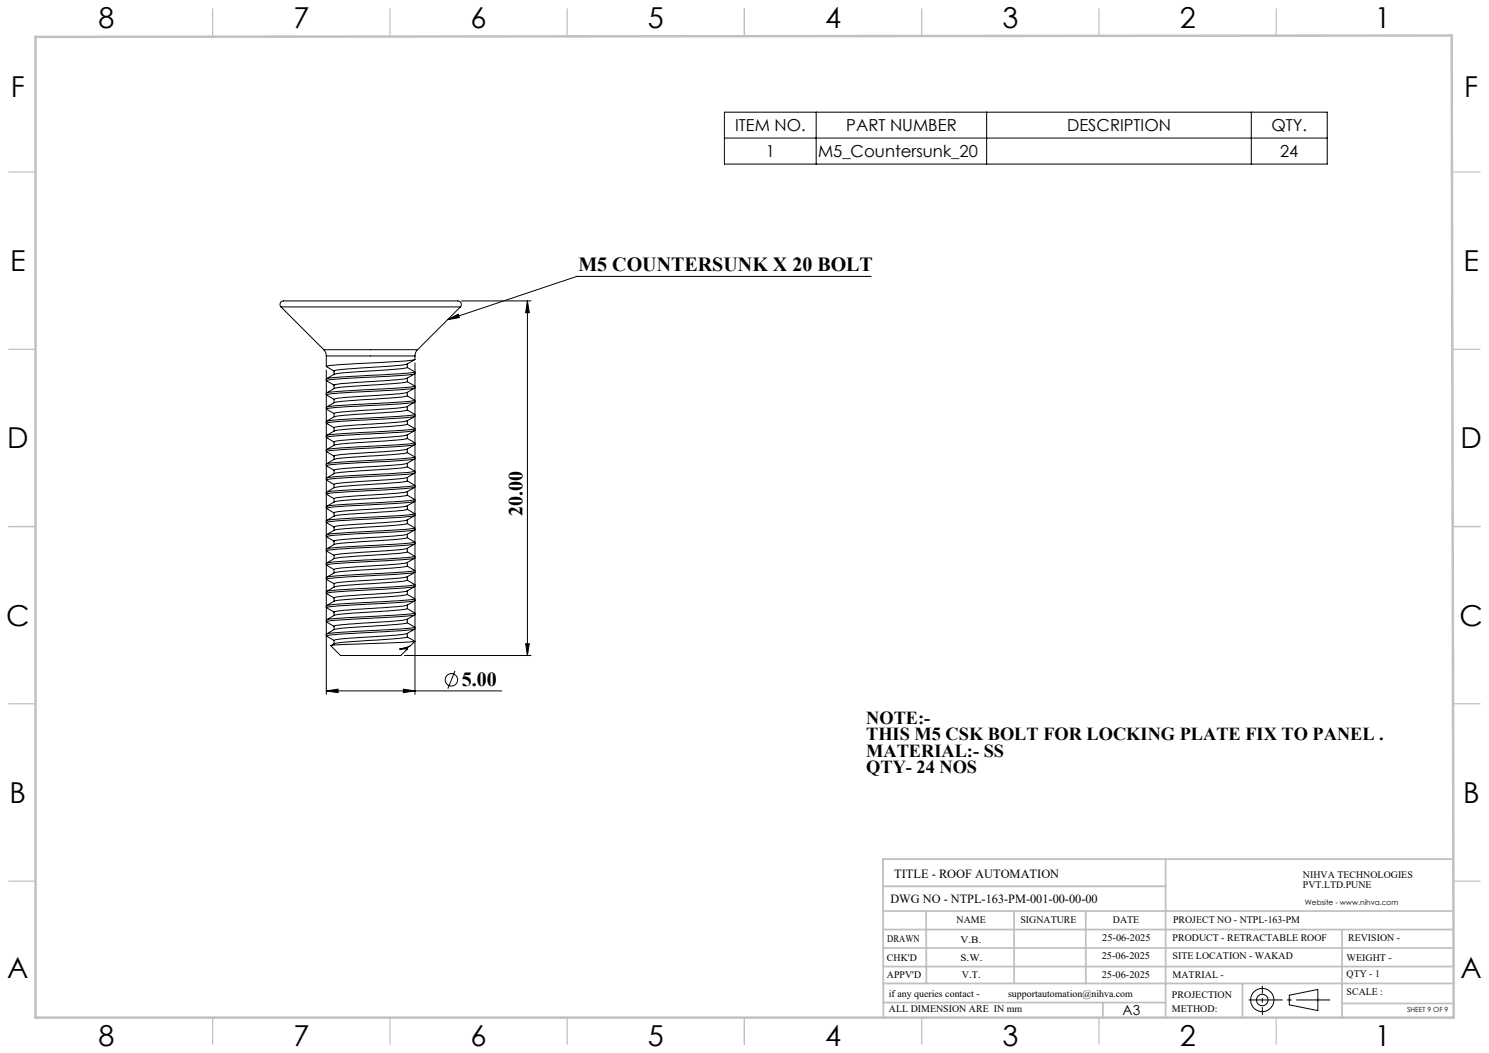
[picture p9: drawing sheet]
<svg xmlns="http://www.w3.org/2000/svg" width="420mm" height="297mm" viewBox="0 0 420 297" stroke-linecap="round" stroke-linejoin="round" font-family="sans-serif">
<g fill="none" stroke="#000" stroke-width=".28">
<path d="M204.3 31.6h170.1v14.7h-170.1zM204.3 38.9h170.1M230.2 31.6v14.7M278.3 31.6v14.7M353 31.6v14.7M245.7 78h-83l-36.4 12.2M79.3 86.6a1.14 1.14 0 0 1 0-1.5 1.14 1.14 0 0 1 1.4-.2h47.7a1.16 1.16 0 0 1 1.4 .2 1.16 1.16 0 0 1 .1 1.5M79.3 86.6h50.6M79.3 86.6l12 12M91.3 98.6l.6 .8 .1 1M91.3 98.6h26.5M117.8 98.6l-.6 .8-.1 1"/>
<path d="M126.3 90.2l3-1.6 .3 1zM129.9 86.6l-12.1 12M130.1 84.9h19.7M148.8 84.9v100M148.8 84.9l.5 3.3h-1zM92 104.4v91.5M92 100.4h25.1M92 100.4v3M92.1 115.3l2.6-.4 11.4-.6a60.7 60.7 0 0 0 10.9-.9 7.4 7.4 0 0 1-5.2 1.7l-13.4 .9-3.5 .4-.7 .2zM92.1 110.8a9 9 0 0 1 6.3-1.8l12.2-.8 4.3-.5 2.1 1.2-3.2 .5-18.7 1-3 .5M92.1 106.8a9.3 9.3 0 0 1 6.3-1.8 142.5 142.5 0 0 0 16.5-1.4l2.1 1.3-4.5 .5-13.3 .7a28.7 28.7 0 0 0-7.2 .8h.1M92.1 111.4l2.1 1.2"/>
<path d="M94.2 116.6v1M94.2 112.6v1M94.2 104.6v1M114.9 115.6l2.1 1.3-4.5 .5-13.3 .7a28.7 28.7 0 0 0-7.2 .8h.1M114.9 111.7l2.1 1.2-4.5 .5a244.2 244.2 0 0 0-20.5 1.5h.1M114.9 115.6a160.1 160.1 0 0 1-17.6 1.5l-1.8 .2a3.7 3.7 0 0 0-2.3 .9l-1.1 .6M114.9 111.7a142.5 142.5 0 0 1-16.5 1.3l-2.9 .3a3.7 3.7 0 0 0-2.3 .9l-1.1 .6M114.9 118.7v.9M114.9 114.6v1M114.9 110.7v.9M114.9 106.6v1M114.9 102.7v.9"/>
<path d="M117 109.4a7.6 7.6 0 0 1-5.2 1.7l-12.2 .8a15.3 15.3 0 0 0-5.4 .7M117 105.4a7.6 7.6 0 0 1-5.2 1.7l-1.1 .1a143.4 143.4 0 0 0-16.5 1.4v1M117 101.4a7.6 7.6 0 0 1-5.2 1.7l-15.5 1.1-2.1 .4M117.1 102.4v93.5M117.1 105.4l-2.3 .4-9.6 .6a97.7 97.7 0 0 0-13.1 .9l2.1 1.4M117.1 100.4l-.2 1.1-2.1 .3-19.3 1.1-3.5 .5 2.2 1.3M117.1 109.4l-4 .5-8.4 .5a69.4 69.4 0 0 0-12.6 1M92 134.9a7.3 7.3 0 0 1 5.3-1.8l1.1-.1a142.5 142.5 0 0 0 16.5-1.3l2.1 1.2-4.5 .5a244.2 244.2 0 0 0-20.5 1.5zM92 122.9a7.5 7.5 0 0 1 5.3-1.8l1.1-.1a142.5 142.5 0 0 0 16.5-1.3l2.1 1.2-3.2 .5-18.7 1zM92.1 135.4l2.1 1.3M92.1 127.4l2.1 1.3M94.2 132.6l-2.2-1.2 3.3-.5 14.8-.8 6.9-.7a7.6 7.6 0 0 1-5.2 1.7l-1.1 .1a135.9 135.9 0 0 0-16.5 1.4v1"/>
<path d="M94.2 120.6l-2.1-1.2a86.9 86.9 0 0 1 13.2-1.1l9.1-.5 2.6-.4a7.6 7.6 0 0 1-5.2 1.7l-1.1 .1a143.4 143.4 0 0 0-16.5 1.4v1M94.2 136.6v1M94.2 128.6v1M114.9 135.6l2.1 1.3-4.5 .5-13.3 .7a28.7 28.7 0 0 0-7.2 .8h.1M114.9 127.7l2.1 1.2-3.2 .5-18.7 1-3 .5M114.9 123.6l2.1 1.3-4.5 .5a229.8 229.8 0 0 0-20.5 1.5h.1M114.9 135.6a160.1 160.1 0 0 1-17.6 1.5l-1.8 .2a3.7 3.7 0 0 0-2.3 .9l-1.1 .6M114.9 127.7l-4.3 .5-12.2 .8a9 9 0 0 0-6.3 1.8M114.9 123.6a160.1 160.1 0 0 1-17.6 1.5l-1.8 .2a3.7 3.7 0 0 0-2.3 .9l-1.1 .6M114.9 138.6v1M114.9 134.7v.9M114.9 130.7v.9"/>
<path d="M114.9 126.6v1M114.9 122.7v.9M117 137.4a7.6 7.6 0 0 1-5.2 1.7l-1.1 .1a143.4 143.4 0 0 0-16.5 1.4v1M117 133.4a7.1 7.1 0 0 1-5.2 1.7l-15.5 1.1-2.1 .4M117 125.4a7.4 7.4 0 0 1-5.2 1.7l-1.1 .1a143.4 143.4 0 0 0-16.5 1.4M117 121.4a7.6 7.6 0 0 1-5.2 1.7l-16.9 1.3-.6 .2-.1 1M117 121.4h.1a94.2 94.2 0 0 1-13 1l-8.5 .5-3.5 .4 2.1 1.4M117.1 137.4a97.3 97.3 0 0 1-13.3 1l-9.2 .6-2.5 .3 2.1 1.3M117.1 133.4l-2.4 .4-15.7 .9-5 .3-1.9 .4M117.1 125.4a234.3 234.3 0 0 1-20.8 1.4l-3.5 .3-.7 .3M92 154.9a7.3 7.3 0 0 1 5.3-1.8l1.1-.1a142.5 142.5 0 0 0 16.5-1.3l2.1 1.2-3.2 .4-18.7 1.1zM92 142.9a7.5 7.5 0 0 1 5.3-1.8l13.3-.9 4.3-.5 2.1 1.2-3.2 .5-18.7 1z"/>
<path d="M92.1 159.4l2.1 1.3M92.1 151.4l2.1 1.2M92.1 147.4l2.1 1.3M92.1 143.4l2.1 1.3M94.2 148.6v1M114.9 159.7l2.1 1.2-3.2 .5-18.7 1-3 .5M114.9 155.6l2.1 1.3-4.5 .5-13.3 .7a28.7 28.7 0 0 0-7.2 .8h.1M114.9 147.7l2.1 1.2-3.2 .5-14.6 .7a28.7 28.7 0 0 0-7.2 .8h.1M114.9 143.6l2.1 1.3-4.5 .5a229.8 229.8 0 0 0-20.5 1.5h.1M114.9 159.7l-4.3 .5-12.2 .8a9 9 0 0 0-6.3 1.8M114.9 155.6a160.1 160.1 0 0 1-17.6 1.5l-1.8 .2a3.7 3.7 0 0 0-2.3 .9l-1.1 .6M114.9 147.7l-4.3 .5-12.2 .8a9 9 0 0 0-6.3 1.8"/>
<path d="M114.9 143.6a160.1 160.1 0 0 1-17.6 1.5l-1.8 .2a3.7 3.7 0 0 0-2.3 .9l-1.1 .6M114.9 158.6v1M114.9 154.7v.9M114.9 150.7v.9M114.9 146.6v1M114.9 142.7v.9M117 157.4a7.6 7.6 0 0 1-5.2 1.7l-1.1 .1a143.4 143.4 0 0 0-16.5 1.4M117 153.4a7.6 7.6 0 0 1-5.2 1.7l-16.9 1.3-.6 .2-.1 1M117 149.4a7.6 7.6 0 0 1-5.2 1.7l-1.1 .1a135.9 135.9 0 0 0-16.5 1.4v1M117 145.4a7.4 7.4 0 0 1-5.2 1.7l-13.4 .9-3.5 .4-.7 .2M117 141.4a7.6 7.6 0 0 1-5.2 1.7l-12.2 .8a15.3 15.3 0 0 0-5.4 .7v1M117.1 153.4l-3.5 .5-16.2 .9a16.1 16.1 0 0 0-5.3 .6l2.1 1.3"/>
<path d="M117.1 157.4l-2.3 .4-8.2 .5a119.1 119.1 0 0 0-14.5 1.1M117.1 149.4a96.9 96.9 0 0 1-14.7 1.1l-8.2 .5-1.5 .2-.6 .2M117.1 145.4l-3.5 .5-16.6 .9a14.7 14.7 0 0 0-4.9 .6M117.1 141.4l-.1 .1a77.1 77.1 0 0 1-12.2 .9l-7.9 .4-4.8 .6M92 166.9a7.3 7.3 0 0 1 5.3-1.8l1.1-.1a142.5 142.5 0 0 0 16.5-1.3l2.1 1.2-4.5 .5a244.2 244.2 0 0 0-20.5 1.5zM92.1 178.8a9.3 9.3 0 0 1 6.3-1.8 142.5 142.5 0 0 0 16.5-1.4l2.1 1.3-4.5 .5a229.8 229.8 0 0 0-20.5 1.5h.1M92.1 170.8a9 9 0 0 1 6.3-1.8l12.2-.8 4.2-.5 2.2 1.2-4.5 .5-13.3 .7a28.7 28.7 0 0 0-7.2 .8h.1M92.1 175.4l2.1 1.3M92.1 171.4l2.1 1.2M92.1 163.4l2.1 1.2M94.2 176.6v1M94.2 172.6v1"/>
<path d="M94.2 164.6v1M94.2 160.6v1M114.8 170.7l-4.1 .5a143.4 143.4 0 0 0-16.5 1.4M114.9 171.7l2.1 1.2-3.2 .5-18.7 1-3 .5M114.9 171.7a142.5 142.5 0 0 1-16.5 1.3 8.8 8.8 0 0 0-6.3 1.8M114.9 178.6v1M114.9 174.7v.9M114.9 170.7v.9M114.9 166.6v1M114.9 162.7v.9M117 177.4a7.6 7.6 0 0 1-5.2 1.7l-1.1 .1a143.4 143.4 0 0 0-16.5 1.4v1M117 173.4a7.6 7.6 0 0 1-5.2 1.7l-15.5 1.1-2.1 .4"/>
<path d="M117 169.4l-2.2 1.3M117 165.4a7.4 7.4 0 0 1-5.2 1.7l-16.9 1.3-.7 .2v1M117 161.4a7.6 7.6 0 0 1-5.2 1.7l-12.2 .8a15.3 15.3 0 0 0-5.4 .7M117 177.4a236.4 236.4 0 0 1-21.1 1.5l-3.8 .4 2.1 1.4M117.1 165.4a172 172 0 0 1-19.2 1.3l-4.3 .3-1.6 .4 2.2 1.3M117.1 173.4l-4.1 .5-18.3 1-2.6 .5M117.1 169.4a165.9 165.9 0 0 1-17.7 1.2l-5.7 .5-1.6 .3M117.1 161.4l-1.7 .3-6.7 .5a137.5 137.5 0 0 0-16.6 1.2M92 194.9l3.4-.5v1zM92 194.9h49.5M112.8 183.1l1.1-.3a4.2 4.2 0 0 0 3.2-1.9l-23.8 1.2 2.8 2.8h17l1.8-1.8M112.8 183.1h2.1"/>
<path d="M113.8 194.4l3.3 .5-3.3 .5zM114.1 184.9h35.7M114.9 182.7v.4M115.6 182.2l-.8 .5-2 .4M117 180.9l-2.2-1.2-4.2 .5-15.1 1.1-1 .2-1.2 .6M128.3 189.2l-2 5M148.3 181.6h1l-.5 3.3zM363.7 280.7l8-1.6v5.9l-8-1.6z"/>
<circle cx="127.3" cy="191.8" r="1.75"/>
<circle cx="356.1" cy="282.1" r="3.3"/>
<circle cx="356.1" cy="282.1" r="1.62"/>
</g>
<path d="M363.2 282h1M363.3 281.7l.7 .7M363.7 281.5v1.1M364 281.7l-.7 .7M371.2 282h1M371.4 281.7l.7 .7M371.7 281.5v1.1M372.1 281.7l-.7 .7" fill="none" stroke="#c0c0c0" stroke-width=".28"/>
<path d="M352.2 282h23" fill="none" stroke="#000" stroke-width=".28" stroke-dasharray="15.2 1.3 1.3 1.3" stroke-dashoffset="5.7" stroke-linecap="butt"/>
<path d="M356.1 286.2v-8.2" fill="none" stroke="#000" stroke-width=".28" stroke-dasharray="15.2 1.3 1.3 1.3" stroke-dashoffset="13" stroke-linecap="butt"/>
<g fill="none" stroke="#c0c0c0" stroke-width=".35">
<path d="M60 2.5v7.5M110 2.5v7.5M160 2.5v7.5M210 2.5v7.5M260 2.5v7.5M310 2.5v7.5M360 2.5v7.5M2.5 48.5h7.5M410 48.5h7.5M2.5 98.5h7.5M410 98.5h7.5M2.5 148.5h7.5"/>
<path d="M410 148.5h7.5M2.5 198.5h7.5M410 198.5h7.5M2.5 248.5h7.5M410 248.5h7.5M60 287v7.5M110 287v7.5M160 287v7.5M210 287v7.5M260 287v7.5M310 287v7.5M360 287v7.5"/>
</g>
<g fill="none" stroke="#c0c0c0" stroke-width=".5">
<path d="M249.1 257h160.9M249.1 250h79.7M261.2 257l.1 20.4M286 257l.1 20.4M306.2 257l.1 20.4M328.8 242.3v44.8M410 242.3h-160.9l.1 44.7M249.1 272.6h160.9M249.1 267.4h160.9M249.1 262.2h160.9M249.1 277.4h160.9M350.4 277.4v9.6"/>
<path d="M378.6 262.2l-.1 24.8M249.2 282.8h79.6M311.1 282.8v4.2M378.5 283h31.5"/>
</g>
<path d="M10 10.4l399.5-.4 .5 277h-400z" fill="none" stroke="#c0c0c0" stroke-width=".7"/>
<g fill="#000">
<path d="M126.3 90.2l3-1.6 .3 1z"/>
<path d="M148.8 84.9l.5 3.3h-1zM148.3 181.6h1l-.5 3.3z"/>
<path d="M92 194.9l3.4-.5v1zM113.8 194.4l3.3 .5-3.3 .5z"/>
</g>
<g font-size="8.1">
<text x="27.8" y="8">8</text>
<text x="82.8" y="8">7</text>
<text x="132.8" y="8">6</text>
<text x="182.8" y="8">5</text>
<text x="232.8" y="8">4</text>
<text x="282.8" y="8">3</text>
<text x="332.8" y="8">2</text>
<text x="387.8" y="8">1</text>
<text x="3" y="27.2">F</text>
<text x="413" y="27.2">F</text>
<text x="2.8" y="76.5">E</text>
<text x="412.8" y="76.5">E</text>
<text x="2" y="126.5">D</text>
<text x="412" y="126.5">D</text>
<text x="1.7" y="176.5">C</text>
<text x="411.7" y="176.5">C</text>
<text x="2.7" y="226.5">B</text>
<text x="412.7" y="226.5">B</text>
<text x="2" y="275.7">A</text>
<text x="412" y="275.7">A</text>
<text x="27.8" y="295">8</text>
<text x="82.8" y="295">7</text>
<text x="132.8" y="295">6</text>
<text x="182.8" y="295">5</text>
<text x="232.8" y="295">4</text>
<text x="282.8" y="295">3</text>
<text x="332.8" y="295">2</text>
<text x="387.8" y="295">1</text>
</g>
<g font-size="5.6">
<text x="163.1" y="76.5">M5 COUNTERSUNK X 20 BOLT</text>
<text x="147.4" y="145.6" transform="rotate(-90 147.4 145.6)">20.00</text>
<text x="130.2" y="193.5">5.00</text>
</g>
<g font-size="5.2">
<text x="244.3" y="204.2">NOTE:-</text>
<text x="244.3" y="208.8">THIS M5 CSK BOLT FOR LOCKING PLATE FIX TO PANEL .</text>
<text x="244.3" y="213.4">MATERIAL:- SS</text>
<text x="244.3" y="218.1">QTY- 24 NOS</text>
</g>
<g font-size="4.7">
<text x="207.3" y="37">ITEM NO.</text>
<text x="238.7" y="37">PART NUMBER</text>
<text x="301" y="37">DESCRIPTION</text>
<text x="358.6" y="37">QTY.</text>
<text x="216" y="44.3">1</text>
<text x="230.7" y="44.3">M5_Countersunk_20</text>
<text x="361.1" y="44.3">24</text>
</g>
<text font-size="3.9" x="316.7" y="286.4">A3</text>
<g font-size="3.5">
<text x="252.2" y="247.6">TITLE - ROOF AUTOMATION</text>
<text x="251.2" y="254.7">DWG NO - NTPL-163-PM-001-00-00-00</text>
</g>
<g font-size="2.8">
<text x="367.5" y="247.6">NIHVA TECHNOLOGIES</text>
<text x="367.5" y="250.5">PVT.LTD.PUNE</text>
<text x="269.8" y="260.3">NAME</text>
<text x="287.8" y="260.3">SIGNATURE</text>
<text x="313.9" y="260.4">DATE</text>
<text x="330.9" y="260.4">PROJECT NO - NTPL-163-PM</text>
<text x="250.3" y="265.6">DRAWN</text>
<text x="270.9" y="266.1">V.B.</text>
<text x="310.9" y="265.5">25-06-2025</text>
<text x="330.7" y="265.5">PRODUCT - RETRACTABLE ROOF</text>
<text x="380.3" y="265.5">REVISION -</text>
<text x="250.2" y="271.1">CHK'D</text>
<text x="250.2" y="275.8">APPV'D</text>
<text x="270.9" y="271.1">S.W.</text>
<text x="271.3" y="275.8">V.T.</text>
<text x="310.8" y="270.6">25-06-2025</text>
<text x="310.8" y="275.8">25-06-2025</text>
<text x="330.7" y="270.6">SITE LOCATION - WAKAD</text>
<text x="330.7" y="275.8">MATRIAL -</text>
<text x="379.8" y="275.6">QTY - 1</text>
<text x="379.8" y="271.1">WEIGHT -</text>
<text x="250.7" y="281.1">if any queries contact -</text>
<text x="284.3" y="281.1">supportautomation@nihva.com</text>
<text x="330.6" y="281.5">PROJECTION</text>
<text x="379.8" y="280.7">SCALE :</text>
<text x="250.7" y="285.6">ALL DIMENSION ARE IN mm</text>
<text x="330.6" y="285.4">METHOD:</text>
</g>
<text font-size="2.1" x="368.1" y="255.1">Website - www.nihva.com</text>
<text font-size="2" x="396.9" y="285.4">SHEET 9 OF 9</text>
</svg>
